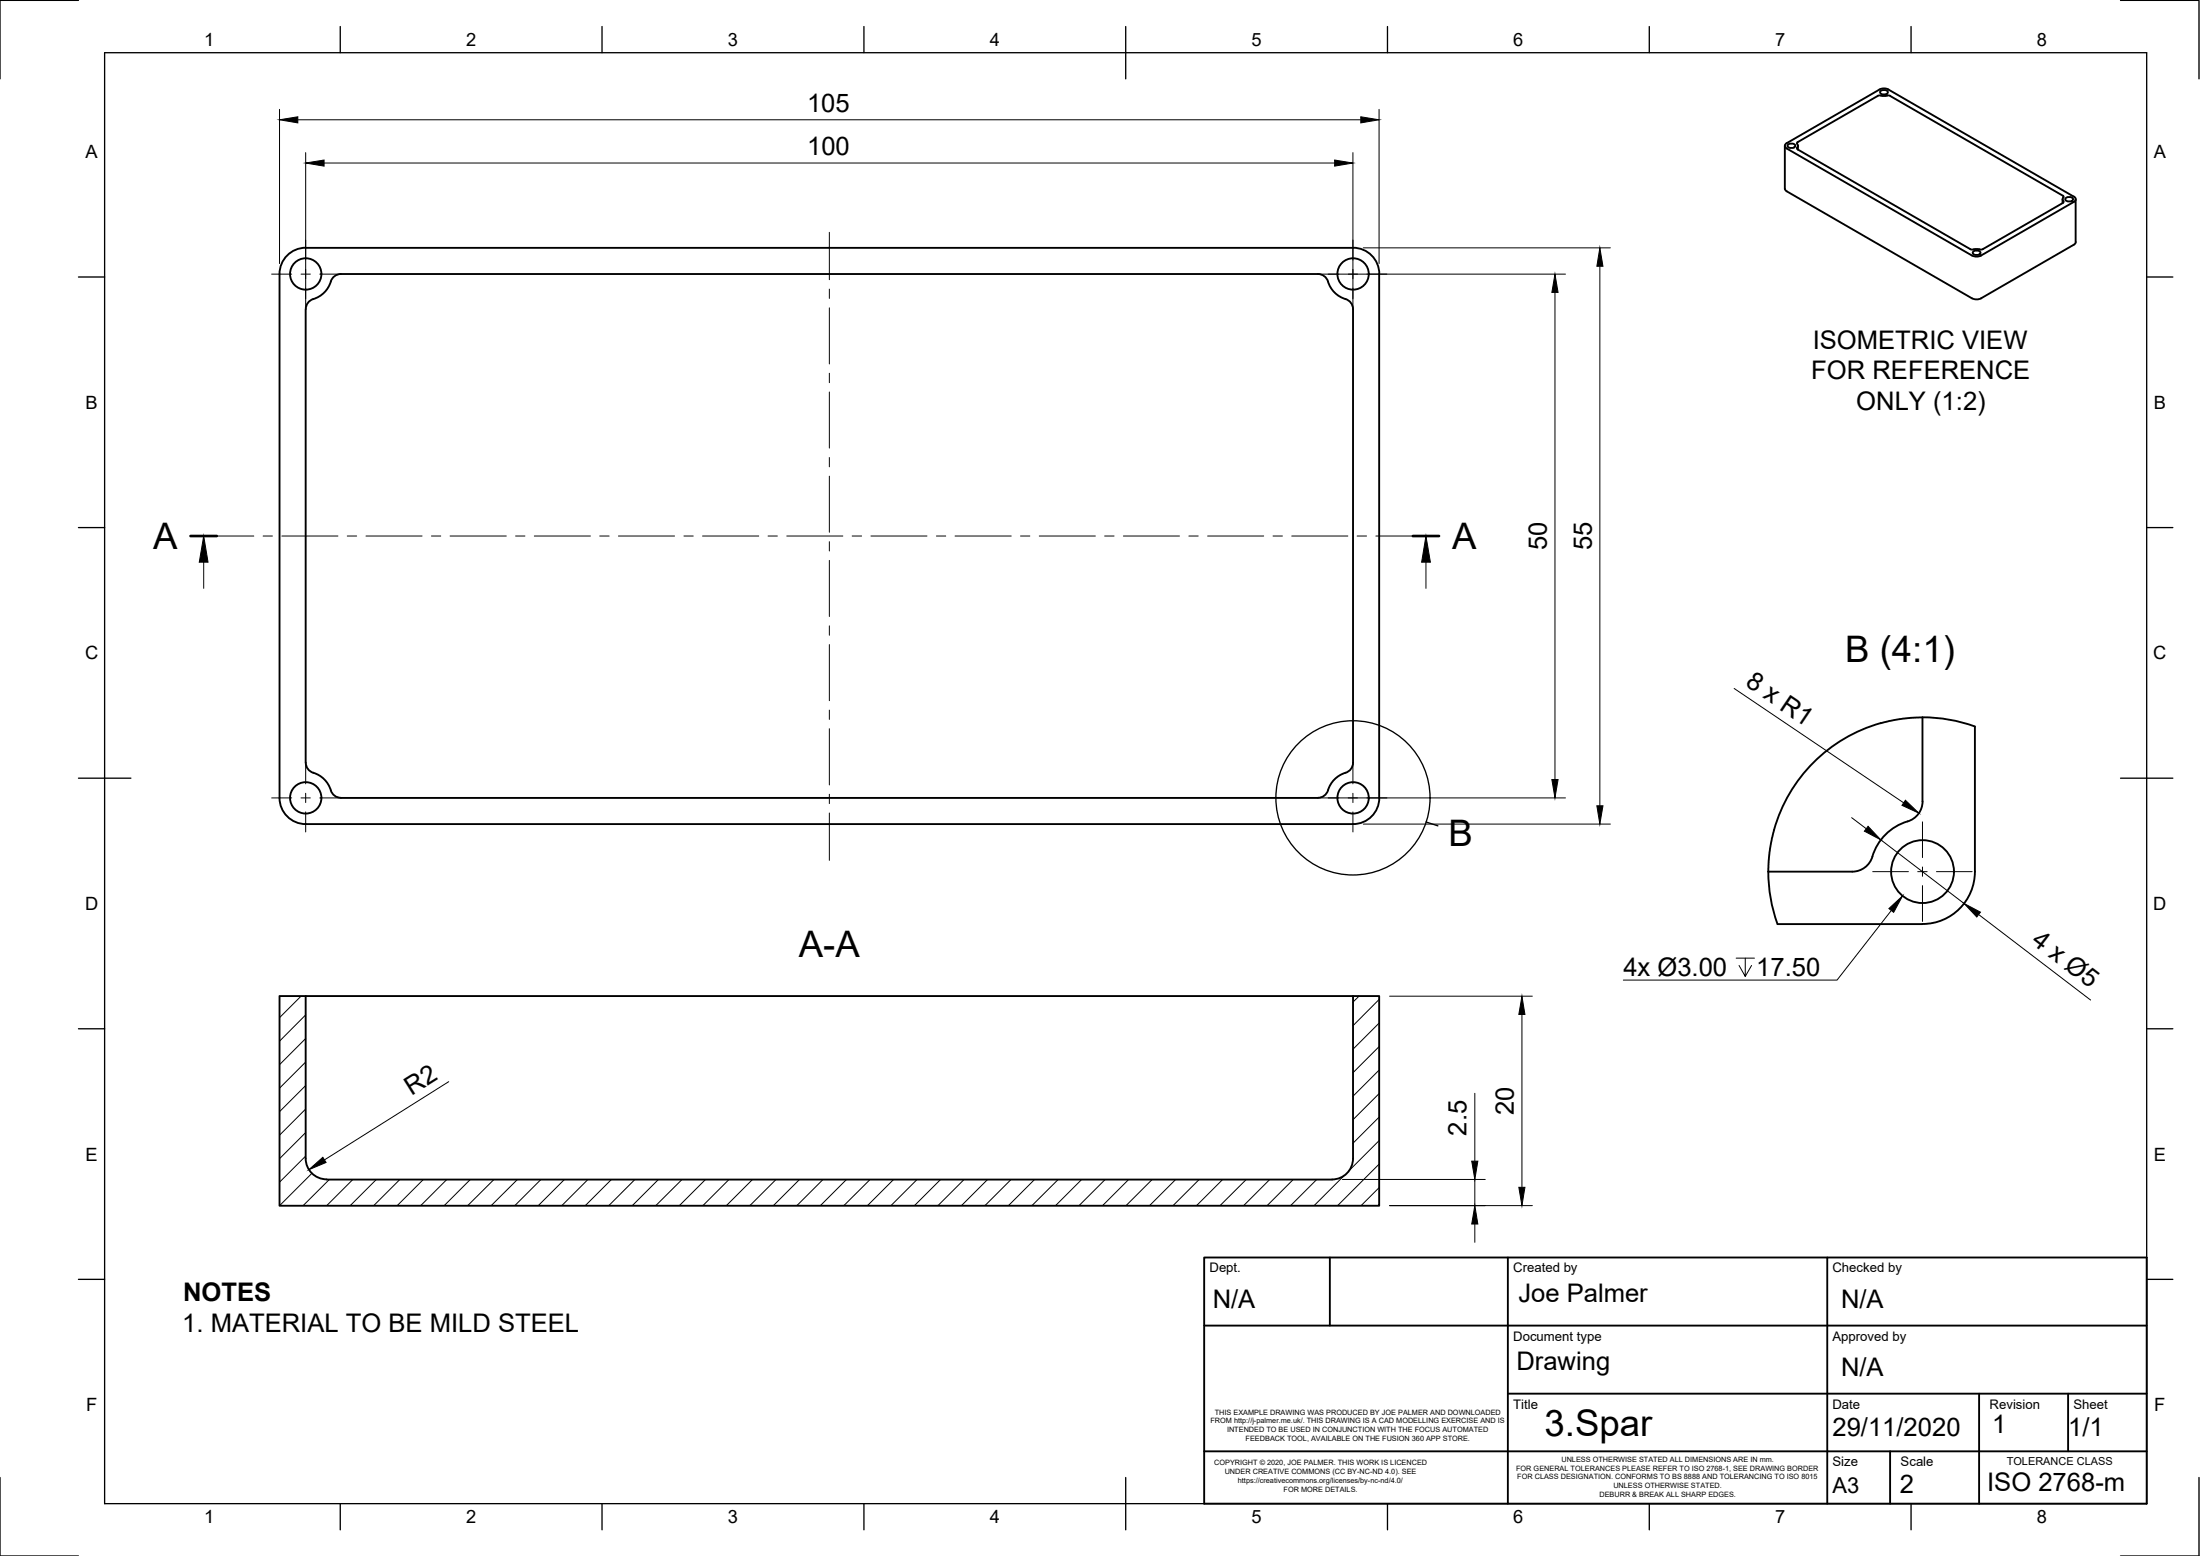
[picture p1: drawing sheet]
<svg xmlns="http://www.w3.org/2000/svg" width="420mm" height="297mm" viewBox="0 0 420 297" stroke-linecap="round" stroke-linejoin="round" font-family="sans-serif">
<!-- layer: Visible -->
<g fill="none" stroke="#000" stroke-width=".36">
<path d="M358.6 18.3l-15.3 8.8M359.2 18.2h1.2M359.2 18.2l-.6 .1M359.3 17.3l.2-.1a.75 .75 0 0 1 1 .5 .98 .98 0 0 1-1.4 0zM360.4 18.2l.6 .1M360.7 17.1l35.6 20.7v.5l-.2 .2-17.7 10.3M360.7 17.1l-.3-.1a1.83 1.83 0 0 0-1.5 .1l-17.7 10.2-.2 .3v.5l35.6 20.7 1.1 .2 .7-.2M361 18.3l33 19.1 .1 .3M340.9 27.8v8.2l.1 .4 35.6 20.5 1.1 .2 .7-.2M341.6 27.5l.2-.1a.75 .75 0 0 1 1.1 .5 .98 .98 0 0 1-1.5 0zM343.3 28.5l33.2 19.1h2.2l15.3-8.9 .1-.2a.58 .58 0 0 1 0-.8M343.3 27.1l-.1 .3a.83 .83 0 0 1 0 1l.1 .1"/>
<path d="M343.4 27.8v.8M393.9 38v.8M394.6 37.7l.3-.1a.75 .75 0 0 1 1 .5 .98 .98 0 0 1-1.5 0zM396.4 38v8.2l-.1 .4-17.9 10.3M53.4 52.3a5 5 0 0 1 5-5h200a5 5 0 0 1 5 5M53.4 52.3v100a5 5 0 0 0 5 5h200a5 5 0 0 0 5-5v-100M63.2 53.7a2 2 0 0 1 1.9-1.4h186.6a2 2 0 0 1 1.9 1.4M63.2 53.7a5.3 5.3 0 0 1-3.8 3.6 2.09 2.09 0 0 0-1 1.7v86.6a2.29 2.29 0 0 0 2.1 2.2 5.4 5.4 0 0 1 2.9 3.5 2 2 0 0 0 1.7 1h186.6a2.34 2.34 0 0 0 2.2-2.1 5.4 5.4 0 0 1 3.5-2.9 2 2 0 0 0 1-1.7v-86.6a2.29 2.29 0 0 0-2.1-2.2 5 5 0 0 1-2.7-3.1M377 47.9h.2a.75 .75 0 0 1 1 .5 .98 .98 0 0 1-1.4 0zM359.2 138a29.5 29.5 0 0 0-20.4 20.4M367.2 137l-4.4 .3-3.6 .8M367.2 137v16a4 4 0 0 1-2.9 3.8 10 10 0 0 0-6.7 6.7"/>
<path d="M367.2 136.9a29.5 29.5 0 0 1 10 1.8v27.7a10 10 0 0 1-10 10M338.8 158.4l-.8 3.6-.3 4.4M337.7 166.4a29.5 29.5 0 0 0 1.8 10h27.7M357.6 163.5a4 4 0 0 1-3.9 2.9h-16M58.4 190.1h200M62.4 225.2h192M62.4 225.1a4 4 0 0 1-4-3.9v-31.1h-5v40.1h210v-40.1h-5v31a4 4 0 0 1-4 4.1"/>
<circle cx="58.4" cy="52.3" r="3"/>
<circle cx="258.4" cy="52.3" r="3"/>
<circle cx="58.4" cy="152.3" r="3"/>
<circle cx="258.4" cy="152.3" r="3"/>
<circle cx="367.2" cy="166.4" r="6"/>
</g>
<!-- layer: Border -->
<g fill="none" stroke="#000" stroke-width=".25">
<path d="M15 .1h-15v15M20 10.1h390v276.9h-390zM65 5.1v5M115 5.1v5M165 5.1v5M215 5.1v10M265 5.1v5M315 5.1v5M365 5.1v5M405 .1h15v15M15 52.9h5M410 52.9h5"/>
<path d="M15 100.7h5M410 100.7h5M15 148.6h10M405 148.6h10M15 196.4h5M410 196.4h5M15 244.2h5M410 244.2h5M0 282.1v14.9h15M65 287v5M115 287v5M165 287v5"/>
<path d="M215 282.1v9.9M265 287v5M315 287v5M365 287v5M420 282.1v14.9h-15"/>
</g>
<!-- layer: TitleBlock -->
<path d="M230 240.1h180v46.9h-180zM230 253.1h180M254 240.1v13M288 240.1v46.9M349 240.1v46.9M230 277.1h180M288 266.1h122M361 277.1v9.9M378 266.1v20.9M395 266.1v11" fill="none" stroke="#000" stroke-width=".36"/>
<!-- layer: Hatching -->
<g fill="none" stroke="#000" stroke-width=".19">
<path d="M57.5 190.2l-4.1 4.1M58.4 193.7l-5 5.1M58.4 198.3l-5 4.9M259.5 190.2l-1.1 1.1M263.4 190.8l-5 5M263.4 195.3l-5 5M263.4 199.8l-5 5M58.4 202.7l-5 5M58.4 207.2l-5 5M58.4 211.7l-5 5M58.4 216.2l-5 5M263.4 204.3l-5 5"/>
<path d="M263.4 208.8l-5 5M263.4 213.3l-5 5M263.4 217.7l-5.8 5.8M58.4 220.7l-5 5M59.6 224l-6.2 6.2M62.9 225.2l-5 5M67.4 225.2l-5 5M71.9 225.2l-5 5M76.4 225.2l-5 5M80.9 225.2l-5 5M85.3 225.2l-5 5M89.8 225.2l-5 5"/>
<path d="M94.3 225.2l-5 5M98.8 225.2l-5 5M103.3 225.2l-5 5M107.8 225.2l-5 5M112.3 225.2l-5 5M116.8 225.2l-5 5M121.3 225.2l-5 5M125.8 225.2l-5 5M130.3 225.2l-5.1 5M134.7 225.2l-4.9 5M139.2 225.2l-5 5M143.7 225.2l-5 5"/>
<path d="M148.2 225.2l-5 5M152.7 225.2l-5 5M157.2 225.2l-5 5M161.7 225.2l-5 5M166.2 225.2l-5 5M170.7 225.2l-5 5M175.2 225.2l-5 5M179.6 225.2l-5 5M184.1 225.2l-5 5M188.6 225.2l-5 5M193.1 225.2l-5 5M197.6 225.2l-5 5"/>
<path d="M202.1 225.2l-5 5M206.6 225.2l-5 5M211.1 225.2l-5 5M215.6 225.2l-5 5M220 225.2l-4.9 5M224.5 225.2l-5 5M229 225.2l-5 5M233.5 225.2l-5 5M238 225.2l-5 5M242.5 225.2l-5 5M247 225.2l-5 5M251.5 225.2l-5 5"/>
<path d="M256.8 224.4l-5.8 5.8M263.4 222.2l-7.9 8M263.4 226.7l-3.5 3.5"/>
</g>
<!-- layer: Annotations -->
<path d="M36.4 102.3h5M269.8 102.3h5" fill="none" stroke="#000" stroke-width=".51"/>
<path d="M38.9 107.3v5M272.3 107.3v5M361.2 173.8l-10.4 13.3h-40.8M331.6 182.9h3.5M333.3 182.9v3.5l-1.2-2.1M334.5 184.3l-1.2 2.1" fill="none" stroke="#000" stroke-width=".19"/>
<path d="M38.9 102.3l.8 5h-1.6zM272.3 102.3l.9 5h-1.7zM360.7 173.4l2.6-2.4-1.6 3.2z" fill="#000" stroke="#000" stroke-width=".19"/>
<!-- layer: Center Lines -->
<g fill="none" stroke="#000" stroke-width=".19">
<path d="M51.9 52.3h3.8M57.5 52.3h1.8M58.4 45.8v3.8M58.4 51.4v1.8M58.4 55v3.8M61.1 52.3h3.8M158.4 44.4v9M158.4 55.2v1.8M158.4 58.8v10.7M251.9 52.3h3.8M257.5 52.3h1.8M258.4 45.8v3.8"/>
<path d="M258.4 51.4v1.8M258.4 55v3.8M261 52.3h3.9M158.4 71.3v1.8M158.4 74.8v10.7M158.4 87.3v1.8M158.4 90.9v10.7M38.9 102.3h9.6M50.2 102.3h1.8M53.8 102.3h10.7M66.3 102.3h1.8M69.9 102.3h10.7"/>
<path d="M82.4 102.3h1.8M86 102.3h10.7M98.5 102.3h1.7M102 102.3h10.8M114.5 102.3h1.8M118.1 102.3h10.7M130.6 102.3h1.8M134.2 102.3h10.7M146.7 102.3h1.8M150.3 102.3h10.7M158.4 103.4v1.8M158.4 107v10.7"/>
<path d="M158.4 119.5v1.8M162.8 102.3h1.7M166.3 102.3h10.7M178.8 102.3h1.8M182.4 102.3h10.7M194.9 102.3h1.8M198.5 102.3h10.7M211 102.3h1.8M214.5 102.3h10.8M227.1 102.3h1.7M230.6 102.3h10.7M243.1 102.3h1.8"/>
<path d="M246.7 102.3h10.7M259.2 102.3h1.8M262.8 102.3h9.5M158.4 123v10.8M158.4 135.6v1.7M158.4 139.1v10.7M51.9 152.3h3.8M57.5 152.3h1.8M58.4 145.8v3.8M58.4 151.4v1.8M58.4 155v3.8M61.1 152.3h3.8"/>
<path d="M158.4 151.6v1.8M158.4 155.2v9M251.9 152.3h3.8M257.5 152.3h1.8M258.4 145.8v3.8M258.4 151.4v1.8M258.4 155v3.8M261 152.3h3.9M367.2 156.9v6.8M357.7 166.4h6.8M366.2 166.4h1.8M367.2 165.5v1.8"/>
<path d="M367.2 169.1v6.8M369.8 166.4h6.8"/>
</g>
<!-- layer: Dimensions -->
<g fill="none" stroke="#000" stroke-width=".19">
<path d="M53.4 20.9v29.4M56.9 22.9h203M58.4 29.1v27.9M61.9 31.1h193M258.4 29.1v27.9M263.4 20.9v29.4M253.7 52.3h45.3M260.4 47.3h47.2M297 55.8v93M305.5 50.8v103M331.2 131.4l32.4 21.9M253.7 152.3h45.3"/>
<path d="M260.4 157.3h47.2M353.6 156.1l2.8 2.1M359.2 160.3l15.9 12.2M377.9 174.6l21.4 16.3M265.4 190.2h27.3M290.7 193.7v33M85.7 206.5l-23.7 14.9M281.7 208.7v13M256.4 225.2h27.3M265.4 230.2h27.3M281.7 225.2v5M281.7 233.7v3.5"/>
</g>
<g fill="#000" stroke="#000" stroke-width=".19">
<path d="M53.4 22.9l3.5-.6v1.2zM58.4 31.1l3.5-.5v1.1zM254.9 30.6l3.5 .5-3.5 .6zM259.9 22.3l3.5 .6-3.5 .6zM297 52.3l.6 3.5h-1.2zM305.5 47.3l.6 3.5h-1.1zM296.4 148.8h1.2l-.6 3.5zM305 153.8h1.1l-.6 3.5zM356.8 157.7l2.4 2.6-3.1-1.6zM363.9 152.8l2.6 2.4-3.3-1.5zM375.1 172.5l3.1 1.6-.7 1zM290.7 190.2l.5 3.5h-1.1z"/>
<path d="M59 223.3l2.7-2.4 .6 1zM281.7 230.2l.5 3.5h-1.1zM281.1 221.7h1.1l-.5 3.5zM290.1 226.7h1.1l-.5 3.5z"/>
</g>
<!-- layer: Annotations -->
<g fill="none" stroke="#000" stroke-width=".25">
<path d="M272.4 156.9l2.2 .8"/>
<circle cx="258.4" cy="152.3" r="14.7"/>
</g>
<g font-size="7">
<text x="29.2" y="104.8">A</text>
<text x="277.3" y="104.8">A</text>
<text x="352.4" y="126.4">B (4:1)</text>
<text x="276.6" y="161.6">B</text>
<text x="152.5" y="182.7">A-A</text>
<text x="295" y="274.1">3.Spar</text>
</g>
<g font-size="4.9">
<text x="154.1" y="21.3">105</text>
<text x="154.2" y="29.6">100</text>
<text x="346.2" y="66.5">ISOMETRIC VIEW</text>
<text x="345.9" y="72.4">FOR REFERENCE</text>
<text x="354.5" y="78.3">ONLY (1:2)</text>
<text x="295.4" y="105" transform="rotate(-90 295.4 105)">50</text>
<text x="304" y="105" transform="rotate(-90 304 105)">55</text>
<text x="333.1" y="130.9" transform="rotate(34 333.1 130.9)">8 x R1</text>
<text x="387.8" y="180.1" transform="rotate(37 387.8 180.1)">4 x Ø5</text>
<text x="310" y="186.4">4x Ø3.00</text>
<text x="335.4" y="186.4">17.50</text>
<text x="78.6" y="209.2" transform="rotate(-32 78.6 209.2)">R2</text>
<text x="289.1" y="212.8" transform="rotate(-90 289.1 212.8)">20</text>
<text x="280.1" y="216.8" transform="rotate(-90 280.1 216.8)">2.5</text>
<text x="35" y="248.4">NOTES</text>
<text x="231.6" y="249.6">N/A</text>
<text x="290" y="248.5">Joe Palmer</text>
<text x="351.6" y="249.6">N/A</text>
<text x="34.8" y="254.3">1. MATERIAL TO BE MILD STEEL</text>
<text x="289.6" y="261.5">Drawing</text>
<text x="351.6" y="262.6">N/A</text>
<text x="350" y="274.1">29/11/2020</text>
<text x="380.4" y="273.6">1</text>
<text x="395" y="274.1">1/1</text>
<text x="362.8" y="285.1">2</text>
<text x="379.5" y="284.6">ISO 2768-m</text>
</g>
<text font-size="4.2" x="350" y="285.1">A3</text>
<g font-size="3.5">
<text x="39" y="8.8">1</text>
<text x="89" y="8.8">2</text>
<text x="139" y="8.8">3</text>
<text x="189" y="8.8">4</text>
<text x="239" y="8.8">5</text>
<text x="289" y="8.8">6</text>
<text x="339" y="8.8">7</text>
<text x="389" y="8.8">8</text>
<text x="16.3" y="30.2">A</text>
<text x="411.3" y="30.2">A</text>
<text x="16.3" y="78">B</text>
<text x="411.3" y="78">B</text>
<text x="16.2" y="125.9">C</text>
<text x="411.2" y="125.9">C</text>
<text x="16.2" y="173.7">D</text>
<text x="411.2" y="173.7">D</text>
<text x="16.3" y="221.6">E</text>
<text x="411.3" y="221.6">E</text>
<text x="16.4" y="269.4">F</text>
<text x="411.4" y="269.4">F</text>
<text x="39" y="290.8">1</text>
<text x="89" y="290.8">2</text>
<text x="139" y="290.8">3</text>
<text x="189" y="290.8">4</text>
<text x="239" y="290.8">5</text>
<text x="289" y="290.8">6</text>
<text x="339" y="290.8">7</text>
<text x="389" y="290.8">8</text>
</g>
<g font-size="2.5">
<text x="231" y="242.9">Dept.</text>
<text x="289" y="242.9">Created by</text>
<text x="350" y="242.9">Checked by</text>
<text x="289" y="256.1">Document type</text>
<text x="350" y="256.1">Approved by</text>
<text x="289" y="269.1">Title</text>
<text x="350" y="269.1">Date</text>
<text x="380" y="269.1">Revision</text>
<text x="396" y="269.1">Sheet</text>
<text x="350" y="279.9">Size</text>
<text x="363" y="279.9">Scale</text>
</g>
<text font-size="2.1" x="383.2" y="279.6">TOLERANCE CLASS</text>
<g font-size="1.4">
<text x="231.2" y="271.7">FROM http://j-palmer.me.uk/. THIS DRAWING IS A CAD MODELLING EXERCISE AND IS</text>
<text x="232" y="270">THIS EXAMPLE DRAWING WAS PRODUCED BY JOE PALMER AND DOWNLOADED</text>
<text x="234.3" y="273.4">INTENDED TO BE USED IN CONJUNCTION WITH THE FOCUS AUTOMATED</text>
<text x="237.9" y="275.1">FEEDBACK TOOL, AVAILABLE ON THE FUSION 360 APP STORE.</text>
<text x="231.9" y="279.7">COPYRIGHT © 2020, JOE PALMER. THIS WORK IS LICENCED</text>
<text x="233.9" y="281.4">UNDER CREATIVE COMMONS (CC BY-NC-ND 4.0). SEE</text>
<text x="289.6" y="280.8">FOR GENERAL TOLERANCES PLEASE REFER TO ISO 2768-1, SEE DRAWING BORDER</text>
<text x="298.2" y="279.1">UNLESS OTHERWISE STATED ALL DIMENSIONS ARE IN mm.</text>
<text x="236.4" y="283.1">https://creativecommons.org/licenses/by-nc-nd/4.0/</text>
<text x="245.2" y="284.7">FOR MORE DETAILS.</text>
<text x="289.8" y="282.4">FOR CLASS DESIGNATION. CONFORMS TO BS 8888 AND TOLERANCING TO ISO 8015</text>
<text x="305.5" y="285.8">DEBURR &amp; BREAK ALL SHARP EDGES.</text>
<text x="308.1" y="284.1">UNLESS OTHERWISE STATED.</text>
</g>
</svg>
